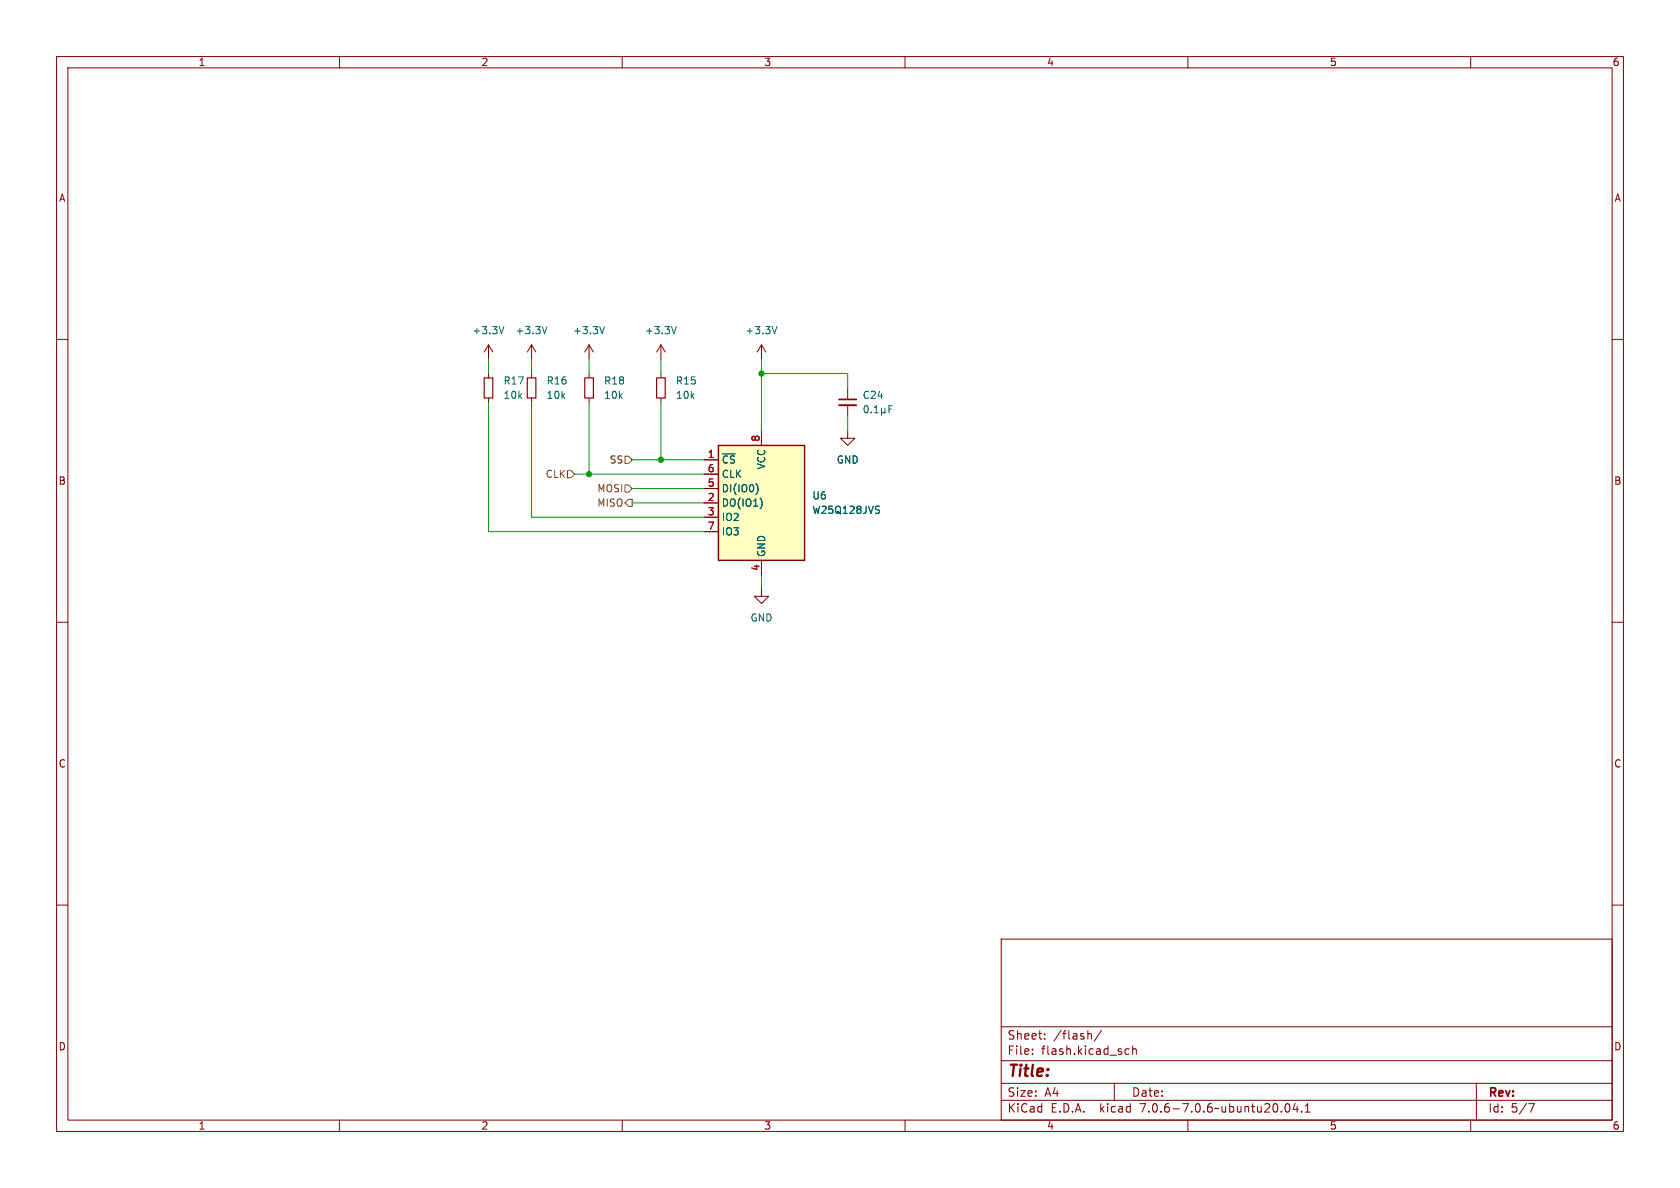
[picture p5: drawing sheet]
<svg xmlns="http://www.w3.org/2000/svg" width="297mm" height="210mm" viewBox="0 0 297 210" stroke-linecap="round" stroke-linejoin="round" font-family="sans-serif">
<g fill="none" stroke="#840000" stroke-width=".18">
<path d="M10 10h277v190h-277zM12 12h273v186h-273zM60 10v2M110 10v2M160 10v2M210 10v2M260 10v2M10 60h2M285 60h2M86.4 61l-.8 1.2M86.4 61v2.5M86.4 66v.8"/>
<path d="M86.4 70.4v.7M86.4 61l.7 1.2M94 61v2.5M94 66v.8M94 70.4v.7M94 61l-.8 1.2M94 61l.7 1.2M104.1 61v2.5M104.1 66v.8M104.1 70.4v.7M104.1 61l-.7 1.2M104.1 61l.8 1.2"/>
<path d="M116.8 61v2.5M116.8 66v.8M116.8 70.4v.7M116.8 61l-.7 1.2M116.8 61l.8 1.2M134.6 61v2.5M134.6 76.2v2.5M134.6 61l-.7 1.2M134.6 61l.8 1.2M149.9 76.2v1.3h1.2l-1.2 1.2-1.3-1.2h1.3M149.9 68.6v2M149.9 71.6v2.1"/>
<path d="M124.5 81.3h2.5M124.5 88.9h2.5M124.5 91.4h2.5M124.5 86.4h2.5M124.5 83.8h2.5M124.5 94h2.5M134.6 99.1v2.5M10 110h2M134.6 104.1v1.3h1.3l-1.3 1.3-1.3-1.3h1.3M285 110h2M10 160h2M285 160h2"/>
<path d="M177 166h108v32h-108zM60 198v2M110 198v2M160 198v2M177 194.5h108M177 191.5h108M177 187.5h108M177 181.5h108M182.5 186.3v.1M182.5 185.5v.1M184.7 183.6v.1M184.7 182.8v.1"/>
<path d="M192.5 182.7l.4 .1 .1 .1v.8M194.7 182.1l-1.2 2M197 191.5v3M199 186.3l.2 .1 .4-.1M199.6 185.5l-.4-.1-.2 .1M200.2 185.5l.3-.1 .3 .1 .1 .9M200.2 184.9v1.5M210 198v2M227.3 195.2l.2-.1a.81 .81 0 0 1 .6 .6 .81 .81 0 0 1-.3 .8l-.1 .1a.81 .81 0 0 1-.4-1.4zM229 195l-.4 1.1h.9M229.3 195.6v1M230.1 196.5v.1"/>
<path d="M230.7 196.6h.9M230.7 195.5l.5-.4v1.5M260 198v2M261 191.5v6.5M270.2 195.1h1l-.6 1.5"/>
</g>
<path d="M85.6 66.8h1.5v3.6h-1.5zM93.2 66.8h1.5v3.6h-1.5zM103.4 66.8h1.5v3.6h-1.5zM116.1 66.8h1.5v3.6h-1.5z" fill="none" stroke="#840000" stroke-width=".2"/>
<path d="M127 78.7h15.2v20.4h-15.2z" fill="#ffffc2" stroke="#ffffc2" stroke-width=".18"/>
<path d="M127 78.7h15.2v20.4h-15.2z" fill="none" stroke="#840000" stroke-width=".25"/>
<g fill="none" stroke="#006464" stroke-width=".18">
<path d="M89.1 57.7l-.4 1.3M96.7 57.7l-.4 1.3M106.9 57.7l-.5 1.3M119.6 57.7l-.5 1.3M137.3 57.7l-.4 1.3M152.9 71.8l.2-.1a.68 .68 0 0 1 .4 .6 .68 .68 0 0 1-.4 .7 .84 .84 0 0 1-.2-1.2zM154 72.9v.1M154.6 73h.7M154.6 72.1l.3-.4v1.3M155.8 72.8l.2 .2h.3l.1-.2M155.8 72.1v1.3M156.4 72.8l.2 .2"/>
<path d="M156.4 72.1v.7M157.2 72.3h.4M157.8 71.7h-.6v1.3M133.7 85.5a1.49 1.49 0 0 1 0 1.9M134.7 88.6v.8M155 89.5h.5M155.2 90.1l.3 .3-.3 .3"/>
</g>
<path d="M148.3 71.6h3.1" fill="none" stroke="#840000" stroke-width=".33"/>
<path d="M148.3 70.6h3.1" fill="none" stroke="#840000" stroke-width=".3"/>
<path d="M100.3 83.2h.7l.6 .6-.6 .7h-.7zM110.5 85.7h.6l.7 .7-.7 .6h-.6zM110.5 80.6h.6l.7 .7-.7 .6h-.6zM111.1 88.3h.7v1.2h-.7l-.6-.6z" fill="none" stroke="#725600" stroke-width=".18"/>
<g fill="none" stroke="#009600" stroke-width=".18">
<path d="M86.4 63.5v2.5M86.4 71.1v22.9h38.1M94 63.5v2.5M94 71.1v20.3h30.5M104.1 63.5v2.5M104.1 71.1v12.7M116.8 63.5v2.5M116.8 71.1v10.2M134.6 66h15.3v2.6M134.6 63.5v12.7M149.9 73.7v2.5M101.6 83.8h22.9"/>
<path d="M111.8 86.4h12.7M111.8 81.3h12.7M111.8 88.9h12.7M134.6 101.6v2.5"/>
</g>
<g fill="#009600" stroke="#009600" stroke-width=".18">
<circle cx="116.8" cy="81.3" r=".46"/>
<circle cx="134.6" cy="66" r=".46"/>
<circle cx="104.1" cy="83.8" r=".46"/>
</g>
<text font-size="2.8" fill="#840000" x="178" y="190.9">Title:</text>
<g font-size="2.1" fill="#840000">
<text x="178" y="184">Sheet:</text>
<text x="186.2" y="184">/flash/</text>
<text x="178" y="186.7">File:</text>
<text x="184.1" y="186.7">flash.kicad_sch</text>
<text x="178" y="196.9">KiCad</text>
<text x="178" y="194.1">Size:</text>
<text x="184.7" y="194.1">A4</text>
<text x="185.7" y="196.9">E.D.A.</text>
<text x="194.6" y="196.9">kicad</text>
<text x="200" y="194.1">Date:</text>
<text x="201.8" y="196.9">7.0.6-7.0.6~ubuntu20.04.1</text>
<text x="263" y="194.3">Rev:</text>
<text x="263" y="196.9">Id:</text>
<text x="267.1" y="196.9">5/7</text>
</g>
<g font-size="1.8" fill="#840000">
<text x="35" y="11.9">1</text>
<text x="85" y="11.9">2</text>
<text x="135" y="11.9">3</text>
<text x="185" y="11.9">4</text>
<text x="235" y="11.9">5</text>
<text x="285" y="11.9">6</text>
<text x="10.3" y="35.9">A</text>
<text x="285.3" y="35.9">A</text>
<text x="10.3" y="85.9">B</text>
<text x="285.3" y="85.9">B</text>
<text x="10.3" y="135.9">C</text>
<text x="285.3" y="135.9">C</text>
<text x="10.3" y="185.9">D</text>
<text x="285.3" y="185.9">D</text>
<text x="35" y="199.9">1</text>
<text x="85" y="199.9">2</text>
<text x="135" y="199.9">3</text>
<text x="185" y="199.9">4</text>
<text x="235" y="199.9">5</text>
<text x="285" y="199.9">6</text>
</g>
<g font-size="1.8" fill="#006464">
<text x="83.4" y="59.3">+3.3V</text>
<text x="91" y="59.3">+3.3V</text>
<text x="101.2" y="59.3">+3.3V</text>
<text x="113.9" y="59.3">+3.3V</text>
<text x="131.7" y="59.3">+3.3V</text>
<text x="88.9" y="70.7">10k</text>
<text x="88.9" y="68.2">R17</text>
<text x="96.5" y="70.7">10k</text>
<text x="96.5" y="68.2">R16</text>
<text x="106.7" y="70.7">10k</text>
<text x="106.7" y="68.2">R18</text>
<text x="119.4" y="70.7">10k</text>
<text x="119.4" y="68.2">R15</text>
<text x="152.4" y="70.7">C24</text>
<text x="127.5" y="82.1">~{CS}</text>
<text x="135.5" y="83.1" transform="rotate(-90 135.5 83.1)">VCC</text>
<text x="147.8" y="82.1">GND</text>
<text x="127.5" y="89.8">DO(IO1)</text>
<text x="127.5" y="87.2">DI(IO0)</text>
<text x="127.5" y="84.7">CLK</text>
<text x="143.5" y="88.5">U6</text>
<text x="127.5" y="92.3">IO2</text>
<text x="127.5" y="94.8">IO3</text>
<text x="143.5" y="91">W25Q128JVS</text>
<text x="135.5" y="98.6" transform="rotate(-90 135.5 98.6)">GND</text>
<text x="132.6" y="110.1">GND</text>
</g>
<g font-size="1.8" fill="#725600">
<text x="107.7" y="82.1">SS</text>
<text x="96.4" y="84.7">CLK</text>
<text x="105.5" y="87.2">MOSI</text>
<text x="105.5" y="89.8">MISO</text>
</g>
<g font-size="1.8" fill="#a90000">
<text x="125" y="81">1</text>
<text x="125" y="83.6">6</text>
<text x="134.4" y="78.2" transform="rotate(-90 134.4 78.2)">8</text>
<text x="125" y="88.6">2</text>
<text x="125" y="86.1">5</text>
<text x="125" y="91.2">3</text>
<text x="125" y="93.7">7</text>
<text x="134.4" y="101" transform="rotate(-90 134.4 101)">4</text>
</g>
</svg>
